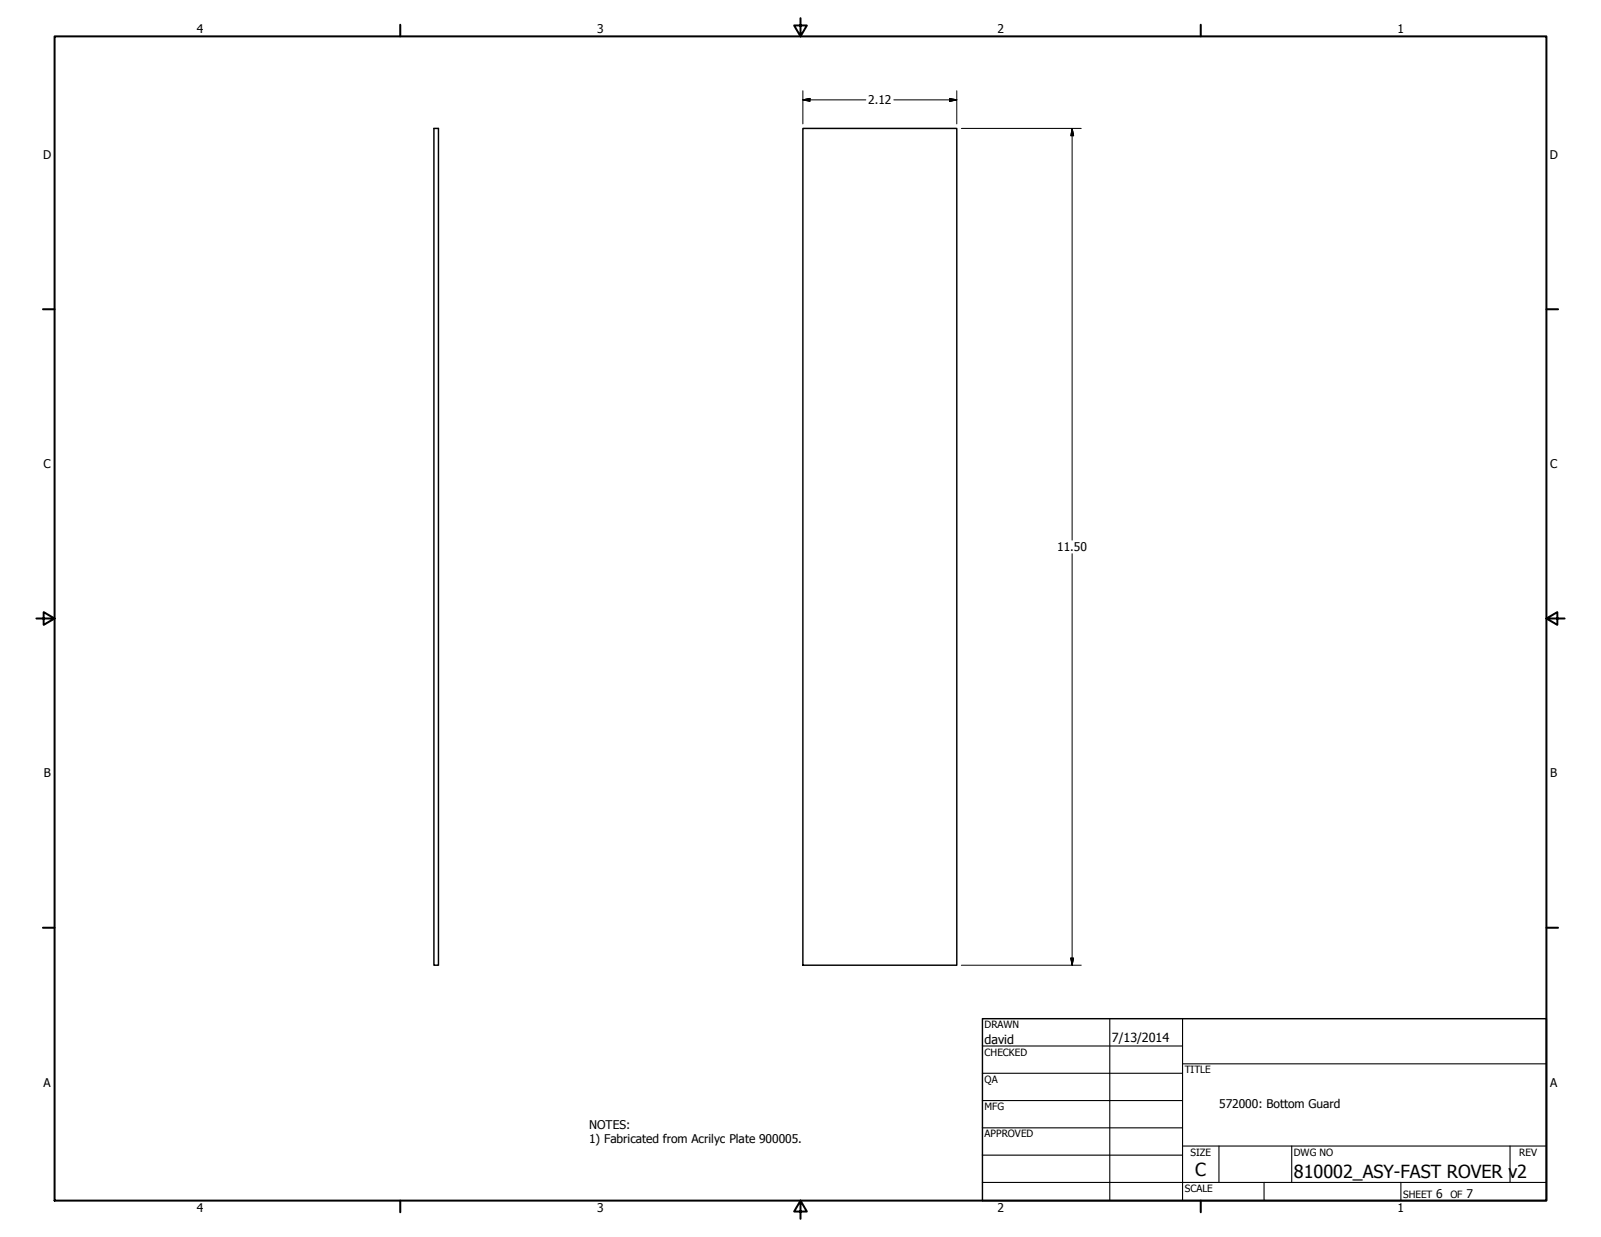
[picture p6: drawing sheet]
<svg xmlns="http://www.w3.org/2000/svg" width="559mm" height="432mm" viewBox="0 0 559 432" stroke-linecap="round" stroke-linejoin="round" font-family="sans-serif">
<!-- layer: Visible (ANSI) -->
<path d="M151.4 44.8h1.6v292.1h-1.6zM280.2 44.8h53.7v292.1h-53.7z" fill="none" stroke="#000" stroke-width=".51"/>
<!-- layer: Visible Narrow (ANSI) -->
<g fill="none" stroke="#000" stroke-width=".7">
<path d="M19 12.7h520.8v406.4h-520.8zM139.7 8.6v4.1M279.4 6.3v6.4l-2.2-3.8h4.4l-2.2 3.8M419.1 8.6v4.1M15 107.9h4M539.8 107.9h4M12.7 215.9h6.3l-3.8-2.2v4.4l3.8-2.2M539.8 215.9l3.8 2.2v-4.4l-3.8 2.2h6.3M15 323.8h4M539.8 323.8h4M139.7 419.1v4.1M279.4 419.1l2.2 3.8h-4.4l2.2-3.8v6.3"/>
<path d="M419.1 419.1v4.1"/>
</g>
<!-- layer: Title (ANSI) -->
<g fill="none" stroke="#000" stroke-width=".38">
<path d="M387.3 355.6v63.5M412.7 355.6v63.5M342.9 365.1h69.8M342.9 374.6h69.8M412.7 371.3h127.1M342.9 384.2h69.8M342.9 393.7h69.8M342.9 412.7h196.9M342.9 403.2h69.8M412.7 400h127.1M425.4 400v12.7M441.2 412.7v6.4"/>
<path d="M450.8 400v12.7M488.9 412.7v6.4M527 400v12.7"/>
</g>
<path d="M342.9 355.6h196.9v63.5h-196.9z" fill="none" stroke="#000" stroke-width=".51"/>
<!-- layer: Dimension (ANSI) -->
<path d="M280.2 34.9l2.5-.5v1zM280.2 34.9h22M280.2 31.7v11.5M312 34.9h21.9M331.5 34.4l2.4 .5-2.4 .5zM333.9 31.7v11.5M335.5 44.8h41.9M374.2 44.8l.5 2.6h-.9zM374.2 44.8v143.7M374.2 193.3v143.6M335.5 336.9h41.9M373.8 334.5h.9l-.5 2.4z" fill="none" stroke="#000" stroke-width=".35"/>
<path d="M280.2 34.9l2.5-.5zM280.2 34.9l2.5-.5v1zM331.5 35.4l2.4-.5zM331.5 34.4l2.4 .5-2.4 .5zM374.2 44.8l.5 2.6zM374.2 44.8l.5 2.6h-.9zM373.8 334.5l.4 2.4zM373.8 334.5h.9l-.5 2.4z" fill="#000" stroke="#000" stroke-width=".35"/>
<g font-size="6.3">
<text x="417.2" y="410.6">C</text>
<text x="451.6" y="411.1">810002_ASY-FAST ROVER v2</text>
</g>
<g font-size="4.4">
<text x="343.7" y="364.3">david</text>
<text x="388.1" y="363.7">7/13/2014</text>
</g>
<g font-size="4.2">
<text x="68.7" y="11.7">4</text>
<text x="208.4" y="11.7">3</text>
<text x="348.1" y="11.7">2</text>
<text x="487.8" y="11.7">1</text>
<text x="303" y="36.4">2.12</text>
<text x="15.1" y="55.5">D</text>
<text x="540.9" y="55.5">D</text>
<text x="15.2" y="163.4">C</text>
<text x="541" y="163.4">C</text>
<text x="369" y="192.4">11.50</text>
<text x="15.3" y="271.4">B</text>
<text x="541.1" y="271.4">B</text>
<text x="15.2" y="379.3">A</text>
<text x="541" y="379.3">A</text>
<text x="425.5" y="386.7">572000: Bottom Guard</text>
<text x="205.6" y="394.1">NOTES:</text>
<text x="205.6" y="399.1">1) Fabricated from Acrilyc Plate 900005.</text>
<text x="501.3" y="418.3">6</text>
<text x="511.8" y="418.3">7</text>
<text x="68.7" y="423.2">4</text>
<text x="208.4" y="423.2">3</text>
<text x="348.1" y="423.2">2</text>
<text x="487.8" y="423.2">1</text>
</g>
<g font-size="3.5">
<text x="343.7" y="358.9">DRAWN</text>
<text x="343.7" y="368.5">CHECKED</text>
<text x="413.5" y="374.6">TITLE</text>
<text x="343.7" y="378">QA</text>
<text x="343.7" y="387.5">MFG</text>
<text x="343.7" y="397.1">APPROVED</text>
<text x="415.5" y="403.4">SIZE</text>
<text x="451.6" y="403.4">DWG NO</text>
<text x="530.3" y="403.4">REV</text>
<text x="413.5" y="416.1">SCALE</text>
<text x="489.7" y="418.3">SHEET</text>
<text x="506.2" y="418.3">OF</text>
</g>
</svg>
